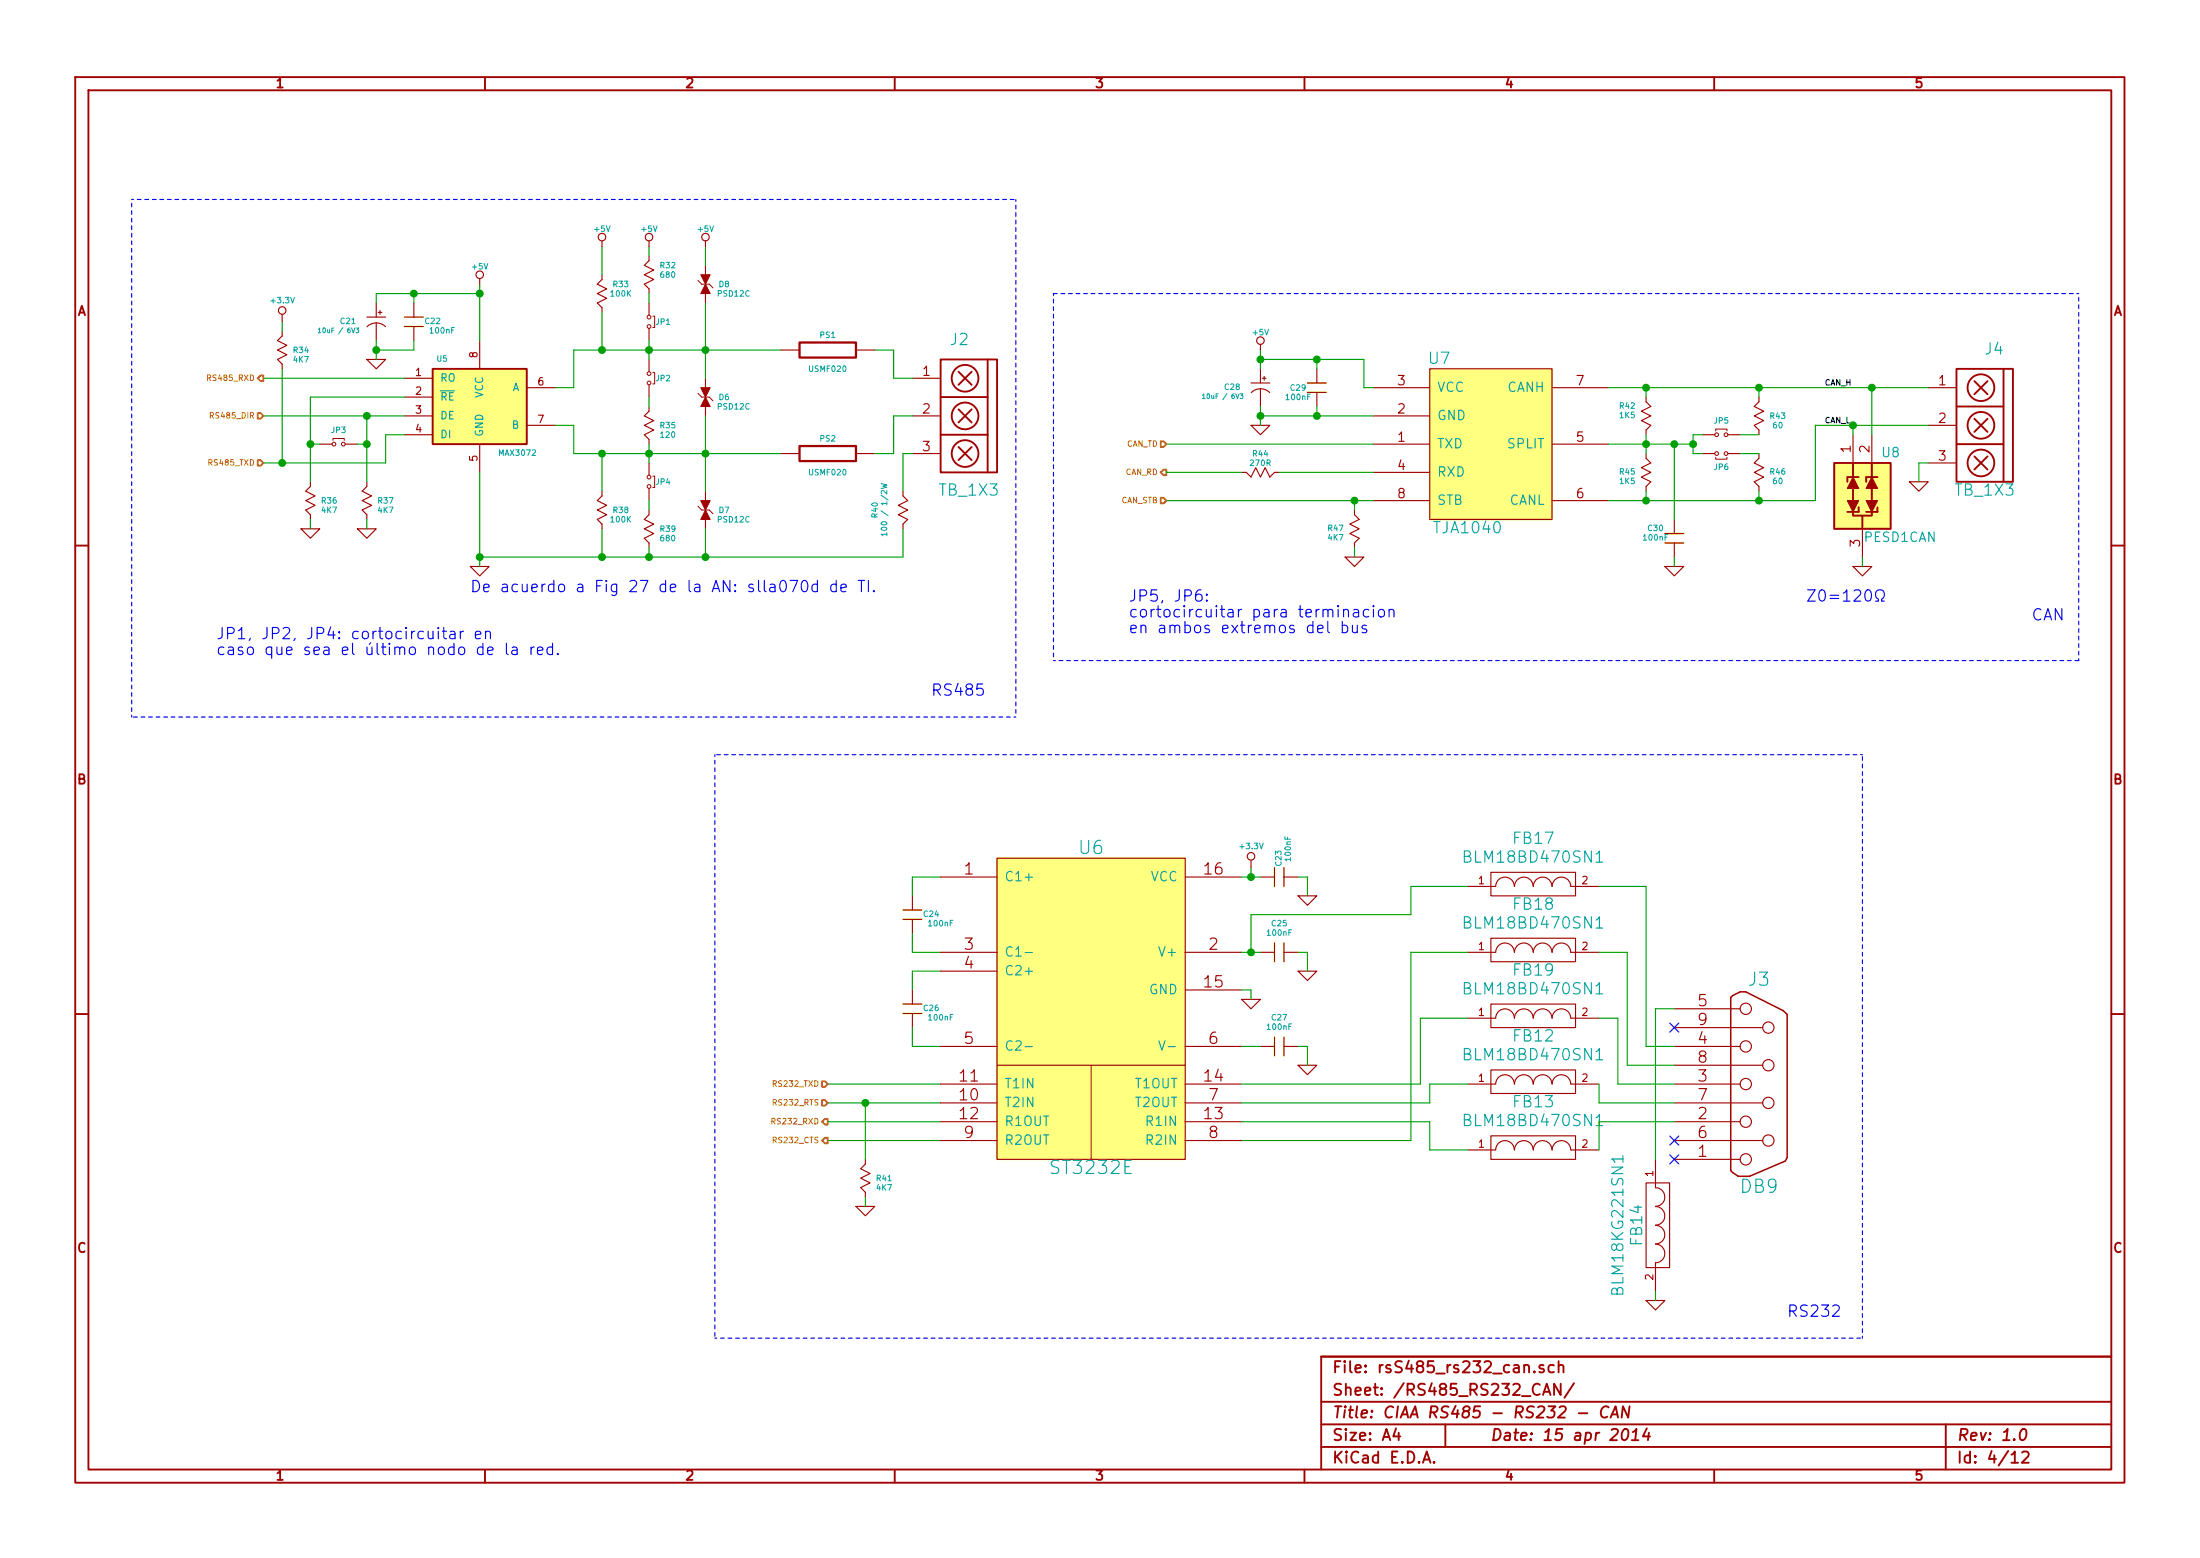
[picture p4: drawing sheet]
EESchema Schematic File Version 2
LIBS:power
LIBS:device
LIBS:transistors
LIBS:conn
LIBS:linear
LIBS:regul
LIBS:74xx
LIBS:cmos4000
LIBS:adc-dac
LIBS:memory
LIBS:xilinx
LIBS:special
LIBS:microcontrollers
LIBS:dsp
LIBS:microchip
LIBS:analog_switches
LIBS:motorola
LIBS:texas
LIBS:intel
LIBS:audio
LIBS:interface
LIBS:digital-audio
LIBS:philips
LIBS:display
LIBS:cypress
LIBS:siliconi
LIBS:opto
LIBS:atmel
LIBS:contrib
LIBS:valves
LIBS:74LVC1G04GW
LIBS:amesser-ad
LIBS:amesser-cmos4000
LIBS:amesser-conn
LIBS:amesser-discrete
LIBS:amesser-linear
LIBS:amesser-power
LIBS:amesser-usb
LIBS:audio-vlsi
LIBS:bat54_c
LIBS:BLM15HG6015N1D
LIBS:g5v2
LIBS:lm2596
LIBS:mcu-nxp
LIBS:mcu-st
LIBS:MIC2025
LIBS:net-phy
LIBS:nsi50010yt1g
LIBS:PRTR5V0U2X
LIBS:regulators
LIBS:rs485_rs232_can
LIBS:s25fl032p0xmfi013
LIBS:SCHA5B0200
LIBS:Si50x
LIBS:Transil_diode
LIBS:w_device
LIBS:LPC4337JBD144
LIBS:IS42S16400F
LIBS:TXB0108
LIBS:FT2232H
LIBS:93CXX
LIBS:TJA1040
LIBS:tvs
LIBS:PBSS5240
LIBS:pbss5240xf
LIBS:ciaa-nxp-cache
EELAYER 27 0
EELAYER END
$Descr A4 11693 8268
encoding utf-8
Sheet 4 12
Title "CIAA RS485 - RS232 - CAN"
Date "15 apr 2014"
Rev "1.0"
Comp ""
Comment1 ""
Comment2 ""
Comment3 ""
Comment4 ""
$EndDescr
$Comp
L MAX3072 U5
U 1 1
P 2550 2150
F 0 "U5" H 2350 2400 30  0000 C CNN
F 1 "MAX3072" H 2750 1900 30  0000 C CNN
F 2 "SOIC8" H 2550 2150 35  0001 C CIN
F 3 "~" H 2550 2150 60  0000 C CNN
	1    2550 2150
	1    0    0    -1  
$EndComp
$Comp
L C_MINI C22
U 1 1
P 2200 1700
F 0 "C22" V 2200 1800 30  0000 C CNN
F 1 "100nF" V 2250 1850 30  0000 C CNN
F 2 "~" H 2200 1700 60  0000 C CNN
F 3 "~" H 2200 1700 60  0000 C CNN
	1    2200 1700
	0    1    1    0   
$EndComp
$Comp
L GND #PWR090
U 1 1
P 2000 1900
F 0 "#PWR090" H 2000 1900 30  0001 C CNN
F 1 "GND" H 2000 1830 30  0001 C CNN
F 2 "" H 2000 1900 60  0000 C CNN
F 3 "" H 2000 1900 60  0000 C CNN
	1    2000 1900
	1    0    0    -1  
$EndComp
$Comp
L R_MINI R33
U 1 1
P 3200 1550
F 0 "R33" V 3250 1450 30  0000 C CNN
F 1 "100K" V 3200 1450 30  0000 C CNN
F 2 "~" H 3200 1550 60  0000 C CNN
F 3 "~" H 3200 1550 60  0000 C CNN
	1    3200 1550
	0    -1   -1   0   
$EndComp
$Comp
L R_MINI R35
U 1 1
P 3450 2250
F 0 "R35" V 3450 2150 30  0000 C CNN
F 1 "120" V 3400 2150 30  0000 C CNN
F 2 "~" H 3450 2250 60  0000 C CNN
F 3 "~" H 3450 2250 60  0000 C CNN
	1    3450 2250
	0    -1   -1   0   
$EndComp
$Comp
L R_MINI R38
U 1 1
P 3200 2700
F 0 "R38" V 3200 2600 30  0000 C CNN
F 1 "100K" V 3150 2600 30  0000 C CNN
F 2 "~" H 3200 2700 60  0000 C CNN
F 3 "~" H 3200 2700 60  0000 C CNN
	1    3200 2700
	0    -1   -1   0   
$EndComp
$Comp
L ESD D8
U 1 1
P 3750 1500
F 0 "D8" V 3750 1400 30  0000 C CNN
F 1 "PSD12C" V 3700 1350 30  0000 C CNN
F 2 "~" H 3750 1500 60  0000 C CNN
F 3 "~" H 3750 1500 60  0000 C CNN
	1    3750 1500
	0    -1   -1   0   
$EndComp
$Comp
L ESD D6
U 1 1
P 3750 2100
F 0 "D6" V 3750 2000 30  0000 C CNN
F 1 "PSD12C" V 3700 1950 30  0000 C CNN
F 2 "~" H 3750 2100 60  0000 C CNN
F 3 "~" H 3750 2100 60  0000 C CNN
	1    3750 2100
	0    -1   -1   0   
$EndComp
$Comp
L ESD D7
U 1 1
P 3750 2700
F 0 "D7" V 3750 2600 30  0000 C CNN
F 1 "PSD12C" V 3700 2550 30  0000 C CNN
F 2 "~" H 3750 2700 60  0000 C CNN
F 3 "~" H 3750 2700 60  0000 C CNN
	1    3750 2700
	0    -1   -1   0   
$EndComp
$Comp
L C_MINI C24
U 1 1
P 4850 4850
F 0 "C24" V 4850 4950 30  0000 C CNN
F 1 "100nF" V 4900 5000 30  0000 C CNN
F 2 "~" H 4850 4850 60  0000 C CNN
F 3 "~" H 4850 4850 60  0000 C CNN
	1    4850 4850
	0    1    1    0   
$EndComp
$Comp
L C_MINI C26
U 1 1
P 4850 5350
F 0 "C26" V 4850 5450 30  0000 C CNN
F 1 "100nF" V 4900 5500 30  0000 C CNN
F 2 "~" H 4850 5350 60  0000 C CNN
F 3 "~" H 4850 5350 60  0000 C CNN
	1    4850 5350
	0    1    1    0   
$EndComp
$Comp
L C_MINI C25
U 1 1
P 6800 5050
F 0 "C25" H 6800 5200 30  0000 C CNN
F 1 "100nF" H 6800 5150 30  0000 C CNN
F 2 "~" H 6800 5050 60  0000 C CNN
F 3 "~" H 6800 5050 60  0000 C CNN
	1    6800 5050
	1    0    0    -1  
$EndComp
$Comp
L C_MINI C27
U 1 1
P 6800 5550
F 0 "C27" H 6800 5700 30  0000 C CNN
F 1 "100nF" H 6800 5650 30  0000 C CNN
F 2 "~" H 6800 5550 60  0000 C CNN
F 3 "~" H 6800 5550 60  0000 C CNN
	1    6800 5550
	1    0    0    -1  
$EndComp
$Comp
L GND #PWR091
U 1 1
P 6950 5150
F 0 "#PWR091" H 6950 5150 30  0001 C CNN
F 1 "GND" H 6950 5080 30  0001 C CNN
F 2 "" H 6950 5150 60  0000 C CNN
F 3 "" H 6950 5150 60  0000 C CNN
	1    6950 5150
	1    0    0    -1  
$EndComp
$Comp
L GND #PWR092
U 1 1
P 6950 5650
F 0 "#PWR092" H 6950 5650 30  0001 C CNN
F 1 "GND" H 6950 5580 30  0001 C CNN
F 2 "" H 6950 5650 60  0000 C CNN
F 3 "" H 6950 5650 60  0000 C CNN
	1    6950 5650
	1    0    0    -1  
$EndComp
$Comp
L C_MINI C23
U 1 1
P 6800 4650
F 0 "C23" V 6800 4750 30  0000 C CNN
F 1 "100nF" V 6850 4800 30  0000 C CNN
F 2 "~" H 6800 4650 60  0000 C CNN
F 3 "~" H 6800 4650 60  0000 C CNN
	1    6800 4650
	1    0    0    -1  
$EndComp
$Comp
L DB9 J3
U 1 1
P 9350 5750
F 0 "J3" H 9350 6300 70  0000 C CNN
F 1 "DB9" H 9350 5200 70  0000 C CNN
F 2 "" H 9350 5750 60  0000 C CNN
F 3 "" H 9350 5750 60  0000 C CNN
	1    9350 5750
	1    0    0    -1  
$EndComp
$Comp
L GND #PWR093
U 1 1
P 8800 6900
F 0 "#PWR093" H 8800 6900 30  0001 C CNN
F 1 "GND" H 8800 6830 30  0001 C CNN
F 2 "" H 8800 6900 60  0000 C CNN
F 3 "" H 8800 6900 60  0000 C CNN
	1    8800 6900
	1    0    0    -1  
$EndComp
NoConn ~ 8900 5450
NoConn ~ 8900 6050
NoConn ~ 8900 6150
$Comp
L R_MINI R32
U 1 1
P 3450 1450
F 0 "R32" V 3500 1350 30  0000 C CNN
F 1 "680" V 3450 1350 30  0000 C CNN
F 2 "~" H 3450 1450 60  0000 C CNN
F 3 "~" H 3450 1450 60  0000 C CNN
	1    3450 1450
	0    -1   -1   0   
$EndComp
$Comp
L R_MINI R39
U 1 1
P 3450 2800
F 0 "R39" V 3450 2700 30  0000 C CNN
F 1 "680" V 3400 2700 30  0000 C CNN
F 2 "~" H 3450 2800 60  0000 C CNN
F 3 "~" H 3450 2800 60  0000 C CNN
	1    3450 2800
	0    -1   -1   0   
$EndComp
$Comp
L JUMPER-2 JP4
U 1 1
P 3450 2550
F 0 "JP4" V 3450 2475 30  0000 C CNN
F 1 "JUMPER-2" H 3450 2550 30  0001 C CNN
F 2 "~" H 3450 2550 60  0000 C CNN
F 3 "~" H 3450 2550 60  0000 C CNN
	1    3450 2550
	0    -1   -1   0   
$EndComp
$Comp
L JUMPER-2 JP2
U 1 1
P 3450 2000
F 0 "JP2" V 3450 1925 30  0000 C CNN
F 1 "JUMPER-2" H 3450 2000 30  0001 C CNN
F 2 "~" H 3450 2000 60  0000 C CNN
F 3 "~" H 3450 2000 60  0000 C CNN
	1    3450 2000
	0    -1   -1   0   
$EndComp
$Comp
L JUMPER-2 JP1
U 1 1
P 3450 1700
F 0 "JP1" V 3450 1625 30  0000 C CNN
F 1 "JUMPER-2" H 3450 1700 30  0001 C CNN
F 2 "~" H 3450 1700 60  0000 C CNN
F 3 "~" H 3450 1700 60  0000 C CNN
	1    3450 1700
	0    -1   -1   0   
$EndComp
Text Notes 9500 7000 0    60   ~ 0
RS232
Text Notes 4950 3700 0    60   ~ 0
RS485
$Comp
L R_MINI R47
U 1 1
P 7200 2800
F 0 "R47" V 7200 2700 30  0000 C CNN
F 1 "4K7" V 7250 2700 30  0000 C CNN
F 2 "~" H 7200 2800 60  0000 C CNN
F 3 "~" H 7200 2800 60  0000 C CNN
	1    7200 2800
	0    1    1    0   
$EndComp
$Comp
L TJA1040 U7
U 1 1
P 7900 2400
F 0 "U7" H 7650 2900 60  0000 C CNN
F 1 "TJA1040" H 7800 2000 60  0000 C CNN
F 2 "" H 7900 2450 60  0000 C CNN
F 3 "" H 7900 2450 60  0000 C CNN
	1    7900 2400
	1    0    0    -1  
$EndComp
$Comp
L GND #PWR094
U 1 1
P 7200 2950
F 0 "#PWR094" H 7200 2950 30  0001 C CNN
F 1 "GND" H 7200 2880 30  0001 C CNN
F 2 "" H 7200 2950 60  0000 C CNN
F 3 "" H 7200 2950 60  0000 C CNN
	1    7200 2950
	1    0    0    -1  
$EndComp
$Comp
L GND #PWR095
U 1 1
P 6700 2250
F 0 "#PWR095" H 6700 2250 30  0001 C CNN
F 1 "GND" H 6700 2180 30  0001 C CNN
F 2 "" H 6700 2250 60  0000 C CNN
F 3 "" H 6700 2250 60  0000 C CNN
	1    6700 2250
	1    0    0    -1  
$EndComp
$Comp
L C_MINI C29
U 1 1
P 7000 2050
F 0 "C29" V 7000 2150 30  0000 C CNN
F 1 "100nF" V 6950 2150 30  0000 C CNN
F 2 "~" H 7000 2050 60  0000 C CNN
F 3 "~" H 7000 2050 60  0000 C CNN
	1    7000 2050
	0    -1   -1   0   
$EndComp
$Comp
L CP_MINI C28
U 1 1
P 6700 2050
F 0 "C28" V 6700 2200 30  0000 C CNN
F 1 "10uF / 6V3" V 6750 2250 25  0000 C CNN
F 2 "~" H 6700 2050 60  0000 C CNN
F 3 "~" H 6700 2050 60  0000 C CNN
	1    6700 2050
	0    -1   1    0   
$EndComp
$Comp
L R_MINI R42
U 1 1
P 8750 2200
F 0 "R42" V 8700 2100 30  0000 C CNN
F 1 "1K5" V 8750 2100 30  0000 C CNN
F 2 "~" H 8750 2200 60  0000 C CNN
F 3 "~" H 8750 2200 60  0000 C CNN
	1    8750 2200
	0    1    1    0   
$EndComp
$Comp
L R_MINI R45
U 1 1
P 8750 2500
F 0 "R45" V 8750 2400 30  0000 C CNN
F 1 "1K5" V 8800 2400 30  0000 C CNN
F 2 "~" H 8750 2500 60  0000 C CNN
F 3 "~" H 8750 2500 60  0000 C CNN
	1    8750 2500
	0    1    1    0   
$EndComp
$Comp
L PESD1CAN U8
U 1 1
P 9900 2600
F 0 "U8" H 10050 2800 50  0000 C CNN
F 1 "PESD1CAN" H 10100 2350 50  0000 C CNN
F 2 "" H 9900 2600 60  0000 C CNN
F 3 "" H 9900 2600 60  0000 C CNN
	1    9900 2600
	1    0    0    -1  
$EndComp
$Comp
L GND #PWR096
U 1 1
P 9900 3000
F 0 "#PWR096" H 9900 3000 30  0001 C CNN
F 1 "GND" H 9900 2930 30  0001 C CNN
F 2 "" H 9900 3000 60  0000 C CNN
F 3 "" H 9900 3000 60  0000 C CNN
	1    9900 3000
	1    0    0    -1  
$EndComp
$Comp
L TB_1X3 J4
U 1 1
P 10600 2150
F 0 "J4" H 10600 2450 60  0000 C CNN
F 1 "TB_1X3" H 10650 1700 60  0000 C CNN
F 2 "" H 10550 2200 60  0000 C CNN
F 3 "" H 10550 2200 60  0000 C CNN
	1    10600 2150
	-1   0    0    -1  
$EndComp
$Comp
L GND #PWR097
U 1 1
P 10200 2550
F 0 "#PWR097" H 10200 2550 30  0001 C CNN
F 1 "GND" H 10200 2480 30  0001 C CNN
F 2 "" H 10200 2550 60  0000 C CNN
F 3 "" H 10200 2550 60  0000 C CNN
	1    10200 2550
	1    0    0    -1  
$EndComp
Text Notes 10800 3300 0    60   ~ 0
CAN
$Comp
L JUMPER-2 JP5
U 1 1
P 9150 2300
F 0 "JP5" H 9150 2225 30  0000 C CNN
F 1 "JUMPER-2" H 9150 2300 30  0001 C CNN
F 2 "~" H 9150 2300 60  0000 C CNN
F 3 "~" H 9150 2300 60  0000 C CNN
	1    9150 2300
	-1   0    0    1   
$EndComp
$Comp
L R_MINI R43
U 1 1
P 9350 2200
F 0 "R43" V 9350 2100 30  0000 C CNN
F 1 "60" V 9300 2100 30  0000 C CNN
F 2 "~" H 9350 2200 60  0000 C CNN
F 3 "~" H 9350 2200 60  0000 C CNN
	1    9350 2200
	0    -1   -1   0   
$EndComp
Text Notes 6000 3200 0    60   ~ 0
JP5, JP6:\ncortocircuitar para terminacion \nen ambos extremos del bus
Text Label 9700 2050 0    30   ~ 0
CAN_H
Text Label 9700 2250 0    30   ~ 0
CAN_L
$Comp
L C_MINI C30
U 1 1
P 8900 2850
F 0 "C30" V 8850 2750 30  0000 C CNN
F 1 "100nF" V 8900 2750 30  0000 C CNN
F 2 "~" H 8900 2850 60  0000 C CNN
F 3 "~" H 8900 2850 60  0000 C CNN
	1    8900 2850
	0    1    1    0   
$EndComp
$Comp
L GND #PWR098
U 1 1
P 8900 3000
F 0 "#PWR098" H 8900 3000 30  0001 C CNN
F 1 "GND" H 8900 2930 30  0001 C CNN
F 2 "" H 8900 3000 60  0000 C CNN
F 3 "" H 8900 3000 60  0000 C CNN
	1    8900 3000
	1    0    0    -1  
$EndComp
$Comp
L R_MINI R46
U 1 1
P 9350 2500
F 0 "R46" V 9350 2400 30  0000 C CNN
F 1 "60" V 9400 2400 30  0000 C CNN
F 2 "~" H 9350 2500 60  0000 C CNN
F 3 "~" H 9350 2500 60  0000 C CNN
	1    9350 2500
	0    -1   1    0   
$EndComp
$Comp
L JUMPER-2 JP6
U 1 1
P 9150 2400
F 0 "JP6" H 9150 2325 30  0000 C CNN
F 1 "JUMPER-2" H 9150 2400 30  0001 C CNN
F 2 "~" H 9150 2400 60  0000 C CNN
F 3 "~" H 9150 2400 60  0000 C CNN
	1    9150 2400
	-1   0    0    -1  
$EndComp
$Comp
L TB_1X3 J2
U 1 1
P 5200 2100
F 0 "J2" H 5300 2400 60  0000 C CNN
F 1 "TB_1X3" H 5250 1600 60  0000 C CNN
F 2 "" H 5150 2150 60  0000 C CNN
F 3 "" H 5150 2150 60  0000 C CNN
	1    5200 2100
	-1   0    0    -1  
$EndComp
Text Notes 1150 3400 0    60   ~ 0
JP1, JP2, JP4: cortocircuitar en\ncaso que sea el último nodo de la red.
$Comp
L R_MINI R37
U 1 1
P 1950 2650
F 0 "R37" V 1950 2550 30  0000 C CNN
F 1 "4K7" V 1900 2550 30  0000 C CNN
F 2 "~" H 1950 2650 60  0000 C CNN
F 3 "~" H 1950 2650 60  0000 C CNN
	1    1950 2650
	0    -1   -1   0   
$EndComp
$Comp
L GND #PWR099
U 1 1
P 1950 2800
F 0 "#PWR099" H 1950 2800 30  0001 C CNN
F 1 "GND" H 1950 2730 30  0001 C CNN
F 2 "" H 1950 2800 60  0000 C CNN
F 3 "" H 1950 2800 60  0000 C CNN
	1    1950 2800
	1    0    0    -1  
$EndComp
$Comp
L R_MINI R36
U 1 1
P 1650 2650
F 0 "R36" V 1650 2550 30  0000 C CNN
F 1 "4K7" V 1600 2550 30  0000 C CNN
F 2 "~" H 1650 2650 60  0000 C CNN
F 3 "~" H 1650 2650 60  0000 C CNN
	1    1650 2650
	0    -1   -1   0   
$EndComp
$Comp
L GND #PWR0100
U 1 1
P 1650 2800
F 0 "#PWR0100" H 1650 2800 30  0001 C CNN
F 1 "GND" H 1650 2730 30  0001 C CNN
F 2 "" H 1650 2800 60  0000 C CNN
F 3 "" H 1650 2800 60  0000 C CNN
	1    1650 2800
	1    0    0    -1  
$EndComp
$Comp
L JUMPER-2 JP3
U 1 1
P 1800 2350
F 0 "JP3" H 1800 2275 30  0000 C CNN
F 1 "JUMPER-2" H 1800 2350 30  0001 C CNN
F 2 "~" H 1800 2350 60  0000 C CNN
F 3 "~" H 1800 2350 60  0000 C CNN
	1    1800 2350
	-1   0    0    1   
$EndComp
$Comp
L CP_MINI C21
U 1 1
P 2000 1700
F 0 "C21" V 2000 1850 30  0000 C CNN
F 1 "10uF / 6V3" V 2050 1900 25  0000 C CNN
F 2 "~" H 2000 1700 60  0000 C CNN
F 3 "~" H 2000 1700 60  0000 C CNN
	1    2000 1700
	0    -1   1    0   
$EndComp
$Comp
L R PS2
U 1 1
P 4400 2400
F 0 "PS2" V 4480 2400 30  0000 C CNN
F 1 "USMF020" V 4300 2400 30  0000 C CNN
F 2 "~" V 4330 2400 30  0000 C CNN
F 3 "~" H 4400 2400 30  0000 C CNN
	1    4400 2400
	0    -1   -1   0   
$EndComp
$Comp
L R PS1
U 1 1
P 4400 1850
F 0 "PS1" V 4480 1850 30  0000 C CNN
F 1 "USMF020" V 4300 1850 30  0000 C CNN
F 2 "~" V 4330 1850 30  0000 C CNN
F 3 "~" H 4400 1850 30  0000 C CNN
	1    4400 1850
	0    -1   -1   0   
$EndComp
$Comp
L GND #PWR0101
U 1 1
P 2550 3000
F 0 "#PWR0101" H 2550 3000 30  0001 C CNN
F 1 "GND" H 2550 2930 30  0001 C CNN
F 2 "" H 2550 3000 60  0000 C CNN
F 3 "" H 2550 3000 60  0000 C CNN
	1    2550 3000
	1    0    0    -1  
$EndComp
$Comp
L R_MINI R40
U 1 1
P 4800 2700
F 0 "R40" H 4800 2550 30  0000 C CNN
F 1 "100 / 1/2W" H 4800 2600 30  0000 C CNN
F 2 "~" H 4800 2700 60  0000 C CNN
F 3 "~" H 4800 2700 60  0000 C CNN
	1    4800 2700
	0    1    1    0   
$EndComp
Text Notes 2500 3150 0    60   ~ 0
De acuerdo a Fig 27 de la AN: slla070d de TI.\n
$Comp
L R_MINI R41
U 1 1
P 4600 6250
F 0 "R41" V 4600 6150 30  0000 C CNN
F 1 "4K7" V 4550 6150 30  0000 C CNN
F 2 "~" H 4600 6250 60  0000 C CNN
F 3 "~" H 4600 6250 60  0000 C CNN
	1    4600 6250
	0    -1   -1   0   
$EndComp
$Comp
L GND #PWR0102
U 1 1
P 4600 6400
F 0 "#PWR0102" H 4600 6400 30  0001 C CNN
F 1 "GND" H 4600 6330 30  0001 C CNN
F 2 "" H 4600 6400 60  0000 C CNN
F 3 "" H 4600 6400 60  0000 C CNN
	1    4600 6400
	1    0    0    -1  
$EndComp
Wire Wire Line
	2550 1500 2550 1800
Wire Wire Line
	2000 1550 2550 1550
Connection ~ 2550 1550
Wire Wire Line
	3050 2050 2950 2050
Wire Wire Line
	3050 1850 3050 2050
Wire Wire Line
	3050 1850 4150 1850
Wire Wire Line
	2950 2250 3050 2250
Wire Wire Line
	3050 2250 3050 2400
Wire Wire Line
	3050 2400 4150 2400
Connection ~ 3200 1850
Wire Wire Line
	3200 2950 3200 2800
Wire Wire Line
	3200 1300 3200 1450
Wire Wire Line
	3750 2950 3750 2800
Wire Wire Line
	4650 1850 4750 1850
Wire Wire Line
	4650 2400 4750 2400
Wire Wire Line
	4850 5250 4850 5150
Wire Wire Line
	4850 5150 5000 5150
Wire Wire Line
	4850 4950 4850 5050
Wire Wire Line
	4850 5050 5000 5050
Wire Wire Line
	4850 4750 4850 4650
Wire Wire Line
	4850 4650 5000 4650
Wire Wire Line
	4850 5450 4850 5550
Wire Wire Line
	4850 5550 5000 5550
Wire Wire Line
	5000 5750 4400 5750
Wire Wire Line
	4400 5850 5000 5850
Wire Wire Line
	5000 5950 4400 5950
Wire Wire Line
	5000 6050 4400 6050
Wire Wire Line
	8900 5350 8800 5350
Wire Wire Line
	7500 6050 6600 6050
Wire Wire Line
	3200 1650 3200 1850
Wire Wire Line
	3200 2400 3200 2600
Wire Wire Line
	3450 2950 3450 2900
Connection ~ 3200 2400
Connection ~ 3750 2400
Wire Wire Line
	3750 2200 3750 2600
Wire Wire Line
	3450 2350 3450 2450
Connection ~ 3450 2400
Wire Wire Line
	3450 2650 3450 2700
Wire Wire Line
	3450 1300 3450 1350
Wire Wire Line
	3450 1550 3450 1600
Wire Wire Line
	3450 1800 3450 1900
Connection ~ 3450 1850
Connection ~ 3750 1850
Wire Wire Line
	3450 2100 3450 2150
Wire Wire Line
	4750 1850 4750 2000
Wire Wire Line
	4750 2000 4850 2000
Wire Wire Line
	4850 2200 4750 2200
Wire Wire Line
	4750 2200 4750 2400
Wire Notes Line
	9900 7100 9900 4000
Wire Notes Line
	9900 4000 3800 4000
Wire Notes Line
	3800 7100 9900 7100
Wire Notes Line
	5400 1050 5400 3800
Wire Notes Line
	5400 3800 700  3800
Wire Notes Line
	700  3800 700  1050
Wire Notes Line
	700  1050 5400 1050
Wire Wire Line
	7250 1900 7250 2050
Wire Wire Line
	6700 2200 7300 2200
Wire Wire Line
	7000 2200 7000 2150
Wire Wire Line
	7000 1950 7000 1900
Connection ~ 7000 1900
Wire Wire Line
	6700 1850 6700 1950
Connection ~ 6700 1900
Wire Wire Line
	6700 2150 6700 2250
Connection ~ 7000 2200
Connection ~ 6700 2200
Wire Wire Line
	6700 1900 7250 1900
Wire Wire Line
	7250 2050 7300 2050
Wire Wire Line
	6200 2650 7300 2650
Wire Wire Line
	7200 2700 7200 2650
Connection ~ 7200 2650
Wire Wire Line
	7200 2900 7200 2950
Wire Wire Line
	8750 2300 8750 2400
Wire Wire Line
	8550 2350 9000 2350
Wire Wire Line
	8750 2600 8750 2650
Connection ~ 8750 2650
Wire Wire Line
	9900 2950 9900 3000
Wire Wire Line
	9850 2300 9850 2250
Connection ~ 9850 2250
Wire Wire Line
	9950 2050 9950 2300
Connection ~ 9950 2050
Wire Wire Line
	10250 2450 10200 2450
Wire Wire Line
	10200 2450 10200 2550
Wire Notes Line
	5600 1550 5600 3500
Wire Notes Line
	5600 3500 11050 3500
Wire Notes Line
	11050 3500 11050 1550
Wire Notes Line
	11050 1550 5600 1550
Wire Wire Line
	9650 2650 9650 2250
Wire Wire Line
	9650 2250 10250 2250
Wire Wire Line
	7500 5050 7500 6050
Wire Wire Line
	8900 2950 8900 3000
Wire Wire Line
	8550 2650 9650 2650
Connection ~ 8750 2350
Wire Wire Line
	8750 2100 8750 2050
Connection ~ 8750 2050
Wire Wire Line
	8900 2350 8900 2750
Wire Wire Line
	8550 2050 10250 2050
Wire Wire Line
	9350 2300 9250 2300
Wire Wire Line
	9350 2100 9350 2050
Connection ~ 9350 2050
Wire Wire Line
	9250 2400 9350 2400
Wire Wire Line
	9350 2600 9350 2650
Connection ~ 9350 2650
Wire Wire Line
	9000 2300 9000 2400
Wire Wire Line
	9000 2300 9050 2300
Connection ~ 8900 2350
Wire Wire Line
	9000 2400 9050 2400
Connection ~ 9000 2350
Wire Wire Line
	4850 2400 4800 2400
Wire Wire Line
	1400 2000 2150 2000
Wire Wire Line
	1400 2450 2050 2450
Wire Wire Line
	2050 2450 2050 2300
Wire Wire Line
	2050 2300 2150 2300
Wire Wire Line
	1950 2750 1950 2800
Wire Wire Line
	1950 2200 1950 2550
Wire Wire Line
	1650 2750 1650 2800
Wire Wire Line
	1650 2100 1650 2550
Wire Wire Line
	2000 1550 2000 1600
Wire Wire Line
	2000 1800 2000 1900
Wire Wire Line
	2000 1850 2200 1850
Wire Wire Line
	2200 1850 2200 1800
Connection ~ 2000 1850
Wire Wire Line
	2200 1600 2200 1550
Connection ~ 2200 1550
Wire Wire Line
	2550 2500 2550 3000
Wire Wire Line
	2550 2950 4800 2950
Connection ~ 3200 2950
Connection ~ 3750 2950
Connection ~ 3450 2950
Wire Wire Line
	3750 1600 3750 2000
Connection ~ 2550 2950
Wire Wire Line
	6200 2350 7300 2350
Wire Wire Line
	4600 5850 4600 6150
Connection ~ 4600 5850
Wire Wire Line
	4600 6350 4600 6400
$Comp
L R_MINI R34
U 1 1
P 1500 1850
F 0 "R34" V 1500 1750 30  0000 C CNN
F 1 "4K7" V 1450 1750 30  0000 C CNN
F 2 "~" H 1500 1850 60  0000 C CNN
F 3 "~" H 1500 1850 60  0000 C CNN
	1    1500 1850
	0    -1   -1   0   
$EndComp
Wire Wire Line
	1500 1950 1500 2450
Connection ~ 1500 2450
Wire Wire Line
	1500 1700 1500 1750
Wire Wire Line
	1900 2350 1950 2350
Connection ~ 1950 2350
Wire Wire Line
	1700 2350 1650 2350
Connection ~ 1650 2350
Wire Wire Line
	1650 2100 2150 2100
Wire Wire Line
	1400 2200 2150 2200
Connection ~ 1950 2200
Text HLabel 1400 2450 0    30   Input ~ 0
RS485_TXD
Text HLabel 1400 2200 0    30   Input ~ 0
RS485_DIR
Text HLabel 1400 2000 0    30   Output ~ 0
RS485_RXD
Text HLabel 4400 5750 0    30   Input ~ 0
RS232_TXD
Text HLabel 4400 5850 0    30   Input ~ 0
RS232_RTS
Text HLabel 4400 6050 0    30   Output ~ 0
RS232_CTS
Text HLabel 4400 5950 0    30   Output ~ 0
RS232_RXD
Text HLabel 6200 2350 0    30   Input ~ 0
CAN_TD
Text HLabel 6200 2500 0    30   Output ~ 0
CAN_RD
Text HLabel 6200 2650 0    30   Input ~ 0
CAN_STB
$Comp
L ST3232E U6
U 1 1
P 5800 5350
F 0 "U6" H 5800 6200 70  0000 C CNN
F 1 "ST3232E" H 5800 4500 70  0000 C CNN
F 2 "" H 5800 5350 60  0000 C CNN
F 3 "" H 5800 5350 60  0000 C CNN
	1    5800 5350
	1    0    0    -1  
$EndComp
Wire Wire Line
	6600 5550 6700 5550
Wire Wire Line
	6900 5550 6950 5550
Wire Wire Line
	6950 5550 6950 5650
Wire Wire Line
	6900 5050 6950 5050
Wire Wire Line
	6950 5050 6950 5150
Wire Wire Line
	6600 5050 6700 5050
$Comp
L GND #PWR0103
U 1 1
P 6650 5300
F 0 "#PWR0103" H 6650 5300 30  0001 C CNN
F 1 "GND" H 6650 5230 30  0001 C CNN
F 2 "" H 6650 5300 60  0000 C CNN
F 3 "" H 6650 5300 60  0000 C CNN
	1    6650 5300
	1    0    0    -1  
$EndComp
Wire Wire Line
	6600 5250 6650 5250
Wire Wire Line
	6650 5250 6650 5300
Wire Wire Line
	6600 4650 6700 4650
Wire Wire Line
	6650 4600 6650 4650
Connection ~ 6650 4650
$Comp
L GND #PWR0104
U 1 1
P 6950 4750
F 0 "#PWR0104" H 6950 4750 30  0001 C CNN
F 1 "GND" H 6950 4680 30  0001 C CNN
F 2 "" H 6950 4750 60  0000 C CNN
F 3 "" H 6950 4750 60  0000 C CNN
	1    6950 4750
	1    0    0    -1  
$EndComp
Wire Wire Line
	6900 4650 6950 4650
Wire Wire Line
	6950 4650 6950 4750
Wire Wire Line
	6650 5050 6650 4850
Connection ~ 6650 5050
$Comp
L R_MINI R44
U 1 1
P 6700 2500
F 0 "R44" H 6700 2400 30  0000 C CNN
F 1 "270R" H 6700 2450 30  0000 C CNN
F 2 "~" H 6700 2500 60  0000 C CNN
F 3 "~" H 6700 2500 60  0000 C CNN
	1    6700 2500
	-1   0    0    1   
$EndComp
Wire Wire Line
	6200 2500 6600 2500
Wire Wire Line
	6800 2500 7300 2500
$Comp
L +5V #PWR0105
U 1 1
P 6700 1850
F 0 "#PWR0105" H 6700 1940 20  0001 C CNN
F 1 "+5V" H 6700 1940 30  0000 C CNN
F 2 "" H 6700 1850 60  0000 C CNN
F 3 "" H 6700 1850 60  0000 C CNN
	1    6700 1850
	1    0    0    -1  
$EndComp
$Comp
L FILTER FB14
U 1 1
P 8800 6500
F 0 "FB14" H 8800 6400 60  0000 C CNN
F 1 "BLM18KG221SN1" H 8800 6300 60  0000 C CNN
F 2 "~" H 8800 6500 60  0000 C CNN
F 3 "~" H 8800 6500 60  0000 C CNN
	1    8800 6500
	0    1    1    0   
$EndComp
Wire Wire Line
	8800 5350 8800 6150
Wire Wire Line
	8800 6850 8800 6900
$Comp
L FILTER FB13
U 1 1
P 8150 6100
F 0 "FB13" H 8150 6350 60  0000 C CNN
F 1 "BLM18BD470SN1" H 8150 6250 60  0000 C CNN
F 2 "~" H 8150 6100 60  0000 C CNN
F 3 "~" H 8150 6100 60  0000 C CNN
	1    8150 6100
	1    0    0    -1  
$EndComp
$Comp
L FILTER FB12
U 1 1
P 8150 5750
F 0 "FB12" H 8150 6000 60  0000 C CNN
F 1 "BLM18BD470SN1" H 8150 5900 60  0000 C CNN
F 2 "~" H 8150 5750 60  0000 C CNN
F 3 "~" H 8150 5750 60  0000 C CNN
	1    8150 5750
	1    0    0    -1  
$EndComp
Wire Wire Line
	8750 5550 8900 5550
Wire Wire Line
	8750 4700 8750 5550
$Comp
L FILTER FB18
U 1 1
P 8150 5050
F 0 "FB18" H 8150 5300 60  0000 C CNN
F 1 "BLM18BD470SN1" H 8150 5200 60  0000 C CNN
F 2 "~" H 8150 5050 60  0000 C CNN
F 3 "~" H 8150 5050 60  0000 C CNN
	1    8150 5050
	1    0    0    -1  
$EndComp
$Comp
L FILTER FB19
U 1 1
P 8150 5400
F 0 "FB19" H 8150 5650 60  0000 C CNN
F 1 "BLM18BD470SN1" H 8150 5550 60  0000 C CNN
F 2 "~" H 8150 5400 60  0000 C CNN
F 3 "~" H 8150 5400 60  0000 C CNN
	1    8150 5400
	1    0    0    -1  
$EndComp
Wire Wire Line
	8900 5650 8650 5650
Wire Wire Line
	8650 5650 8650 5050
Wire Wire Line
	8650 5050 8500 5050
$Comp
L FILTER FB17
U 1 1
P 8150 4700
F 0 "FB17" H 8150 4950 60  0000 C CNN
F 1 "BLM18BD470SN1" H 8150 4850 60  0000 C CNN
F 2 "~" H 8150 4700 60  0000 C CNN
F 3 "~" H 8150 4700 60  0000 C CNN
	1    8150 4700
	1    0    0    -1  
$EndComp
Wire Wire Line
	8750 4700 8500 4700
Wire Wire Line
	6650 4850 7500 4850
Wire Wire Line
	7500 4850 7500 4700
Wire Wire Line
	7500 4700 7800 4700
Wire Wire Line
	7800 5050 7500 5050
Wire Wire Line
	8900 5750 8600 5750
Wire Wire Line
	8600 5750 8600 5400
Wire Wire Line
	8600 5400 8500 5400
Wire Wire Line
	7800 5400 7550 5400
Wire Wire Line
	7550 5400 7550 5750
Wire Wire Line
	7550 5750 6600 5750
Wire Wire Line
	8500 5850 8900 5850
Wire Wire Line
	8500 5850 8500 5750
Wire Wire Line
	7800 5750 7600 5750
Wire Wire Line
	7600 5750 7600 5850
Wire Wire Line
	7600 5850 6600 5850
Wire Wire Line
	8900 5950 8500 5950
Wire Wire Line
	8500 5950 8500 6100
Wire Wire Line
	7800 6100 7600 6100
Wire Wire Line
	7600 6100 7600 5950
Wire Wire Line
	7600 5950 6600 5950
Wire Notes Line
	3800 4000 3800 7100
$Comp
L +3.3V #PWR0106
U 1 1
P 6650 4600
F 0 "#PWR0106" H 6650 4560 30  0001 C CNN
F 1 "+3.3V" H 6650 4710 30  0000 C CNN
F 2 "" H 6650 4600 60  0000 C CNN
F 3 "" H 6650 4600 60  0000 C CNN
	1    6650 4600
	1    0    0    -1  
$EndComp
Wire Wire Line
	3750 1300 3750 1400
Wire Wire Line
	4800 2400 4800 2600
Wire Wire Line
	4800 2950 4800 2800
Text Notes 9600 3200 0    60   ~ 0
Z0=120Ω
$Comp
L +5V #PWR0107
U 1 1
P 2550 1500
F 0 "#PWR0107" H 2550 1590 20  0001 C CNN
F 1 "+5V" H 2550 1590 30  0000 C CNN
F 2 "" H 2550 1500 60  0000 C CNN
F 3 "" H 2550 1500 60  0000 C CNN
	1    2550 1500
	1    0    0    -1  
$EndComp
$Comp
L +5V #PWR0108
U 1 1
P 3200 1300
F 0 "#PWR0108" H 3200 1390 20  0001 C CNN
F 1 "+5V" H 3200 1390 30  0000 C CNN
F 2 "" H 3200 1300 60  0000 C CNN
F 3 "" H 3200 1300 60  0000 C CNN
	1    3200 1300
	1    0    0    -1  
$EndComp
$Comp
L +5V #PWR0109
U 1 1
P 3450 1300
F 0 "#PWR0109" H 3450 1390 20  0001 C CNN
F 1 "+5V" H 3450 1390 30  0000 C CNN
F 2 "" H 3450 1300 60  0000 C CNN
F 3 "" H 3450 1300 60  0000 C CNN
	1    3450 1300
	1    0    0    -1  
$EndComp
$Comp
L +5V #PWR0110
U 1 1
P 3750 1300
F 0 "#PWR0110" H 3750 1390 20  0001 C CNN
F 1 "+5V" H 3750 1390 30  0000 C CNN
F 2 "" H 3750 1300 60  0000 C CNN
F 3 "" H 3750 1300 60  0000 C CNN
	1    3750 1300
	1    0    0    -1  
$EndComp
$Comp
L +3.3V #PWR0111
U 1 1
P 1500 1700
F 0 "#PWR0111" H 1500 1660 30  0001 C CNN
F 1 "+3.3V" H 1500 1810 30  0000 C CNN
F 2 "" H 1500 1700 60  0000 C CNN
F 3 "" H 1500 1700 60  0000 C CNN
	1    1500 1700
	1    0    0    -1  
$EndComp
$EndSCHEMATC
